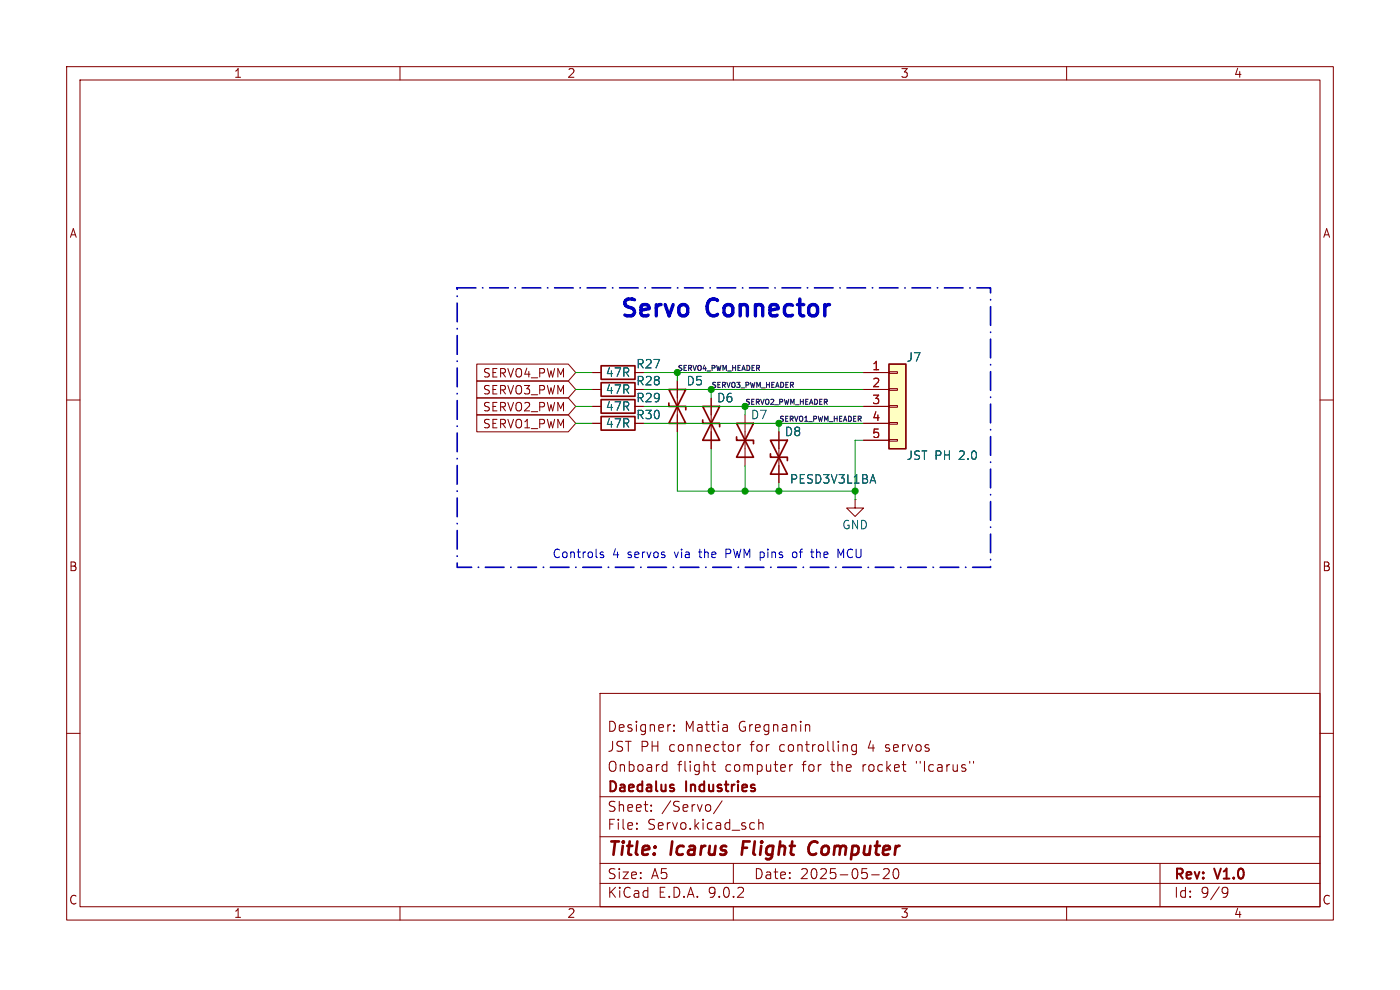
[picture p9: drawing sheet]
<svg xmlns="http://www.w3.org/2000/svg" width="297mm" height="210mm" viewBox="0 0 297 210" stroke-linecap="round" stroke-linejoin="round" font-family="sans-serif">
<g fill="none" stroke="#840000" stroke-width=".22">
<path d="M14.1 14.1h268.8v181.1h-268.8zM17 17h263v175.3h-263zM84.9 14.1v2.9M155.6 14.1v2.9M226.3 14.1v2.9M125.7 79h1.8M14.1 84.9h2.9M125.7 86.2h1.8M125.7 82.6h1.8M125.7 89.8h1.8M143.7 80.8v10.8M150.9 84.4v10.8"/>
<path d="M158.1 88v10.8M165.2 91.6v10.8M280 84.9h2.9M14.1 155.6h2.9M127.3 147.1h152.7v45.2h-152.7zM142.1 153.7h.2M143 154.9v.2M143 153.8v.2M154 153.7l.3 .3v1.1M154.3 155l-.2 .1M154.3 154.2l-.2 .1M156.5 158v1.4"/>
<path d="M157.1 158l-.4 .1-.2 .3M171.2 153.7h.3l.3 .3v1.1M181.7 158.1l-.6-.1-.4 .4v.6l.2 .3h.8M181.7 158v1.7a.58 .58 0 0 1-.9 .3M280 155.6h2.9M127.3 177.5h152.7M127.3 169h152.7M135.1 175.7v.2M135.1 174.6v.2M138.1 171.9v.2M138.1 170.8v.2M140.9 162.2l.6 .1"/>
<path d="M141.5 161.5v2.1M141.5 163.5l-.6 .1M151 162.2h.8M151.3 161.5v1.8l.1 .2 .4 .1M153.2 169.9l-1.8 2.7M159.5 174.5l.6 .1M160.1 175.8l-.6 .1M161 174.7a.53 .53 0 0 1 .9 .1v1.1M161 173.8v2.1M167.5 162.2v1.4M168.1 162.2l-.4 .1-.2 .3M206.5 161.5v.4"/>
<path d="M84.9 192.3v2.9M127.3 187.4h152.7M127.3 183.2h152.7M155.6 192.3v2.9M155.6 183.2v4.2M184.9 185.6h1.6M188.5 184.5v.7l-1.2 1.2h1.4M189.7 184.5a1.44 1.44 0 0 0 .3 1.9h.2a1.29 1.29 0 0 0 .3-1.9M226.3 192.3v2.9M246.1 183.2v9.1M259.7 188.2h.4l.3 .2a1.4 1.4 0 0 1-.5 1.9h-.4M260.5 189.1l-.4 .4h-.4"/>
</g>
<path d="M157.7 178.5l-.4 2.8M172.9 178.5a1.6 1.6 0 0 0-1.3 1 1.6 1.6 0 0 0 .3 1.7l.4 .1 .7-.1" fill="none" stroke="#840000" stroke-width=".57"/>
<path d="M142.7 167.1l.3 .3-.3 .4M142.7 166.4l.2 .1" fill="none" stroke="#840000" stroke-width=".42"/>
<path d="M127.5 77.6h7.2v2.9h-7.2zM127.5 84.8h7.2v2.8h-7.2zM127.5 81.2h7.2v2.9h-7.2zM127.5 88.4h7.2v2.8h-7.2zM141.9 82.6l3.6 7.2h-3.6l3.6-7.2zM141.9 85.5v.7h3.6v.7M149.1 86.2l3.6 7.2h-3.6l3.6-7.2zM149.1 89.1v.7h3.6v.7M156.3 89.8l3.6 7.2h-3.6l3.6-7.2zM156.3 92.7v.7h3.6v.7M163.4 93.4l3.6 7.2h-3.6l3.6-7.2zM163.4 96.3v.7h3.6v.7" fill="none" stroke="#840000" stroke-width=".36"/>
<path d="M185.2 100.7l.6 1.8" fill="none" stroke="#006464" stroke-width=".22"/>
<path d="M188.6 77.2h3.6v18h-3.6z" fill="#ffffc2"/>
<path d="M188.6 77.2h3.6v18h-3.6z" fill="none" stroke="#840000" stroke-width=".36"/>
<g fill="none" stroke="#840000" stroke-width=".22">
<path d="M101.1 77.2h19.5l1.5 1.8-1.5 1.8h-19.5zM125.7 79h1.8M183.2 79h5.4M188.6 78.8h1.8v.4h-1.8zM101.1 80.8h19.5l1.5 1.8-1.5 1.8h-19.5zM101.1 88h19.5l1.5 1.8-1.5 1.8h-19.5zM101.1 84.4h19.5l1.5 1.8-1.5 1.8h-19.5zM125.7 82.6h1.8M125.7 86.2h1.8M125.7 89.8h1.8M143.7 80.8v3.6M143.7 88v3.6"/>
<path d="M150.9 84.4v3.6M150.9 91.6v3.6M165.2 91.6v3.6M165.2 98.8v3.6M183.2 82.6h5.4M183.2 86.2h5.4M183.2 89.8h5.4M183.2 93.4h5.4M188.6 82.4h1.8v.4h-1.8zM188.6 86h1.8v.4h-1.8zM188.6 89.6h1.8v.4h-1.8zM188.6 93.2h1.8v.4h-1.8z"/>
<path d="M181.4 106v1.8h-1.8l1.8 1.8 1.8-1.8h-1.8M181.4 106h.1"/>
</g>
<g fill="none" stroke="#009600" stroke-width=".22">
<path d="M122.1 79h3.6M136.5 79h46.7M143.7 79v1.8M122.1 89.8h3.6M122.1 82.6h3.6M122.1 86.2h3.6M136.5 89.8h46.7M136.5 82.6h46.7M136.5 86.2h46.7M143.7 91.6v12.6h37.7M150.9 82.6v1.8M150.9 95.2v9"/>
<path d="M158.1 86.2v1.8M158.1 98.8v5.4M165.2 89.8v1.8M183.2 93.4h-1.8v12.6M165.2 102.4v1.8"/>
</g>
<path d="M128 117.2l-.4-.1-.3 .2 .1 .3 .6 .2v.4h-.7M154 117.4h.7M154.7 116.5h-.7v1.8M168.9 117.2l-.4-.1-.4 .3 .1 .7 .3 .2 .4-.1M172 117.1h.6M172.5 118.3h.1M177.8 116.5l.6 1.3 .6-1.3v1.8" fill="none" stroke="#0000c2" stroke-width=".22"/>
<path d="M97 61.1h113.1v59.2h-113.1z" fill="none" stroke="#0000c2" stroke-width=".36" stroke-dasharray="3.9 1.4 .1 1.4"/>
<path d="M185.2 100.7l.6 1.8" fill="none" stroke="#006464" stroke-width=".22"/>
<g fill="#009600" stroke="#009600" stroke-width=".22">
<circle cx="150.9" cy="104.2" r=".65"/>
<circle cx="158.1" cy="104.2" r=".65"/>
<circle cx="181.4" cy="104.2" r=".65"/>
<circle cx="165.2" cy="89.8" r=".65"/>
<circle cx="143.7" cy="79" r=".65"/>
<circle cx="150.9" cy="82.6" r=".65"/>
<circle cx="158.1" cy="86.2" r=".65"/>
<circle cx="165.2" cy="104.2" r=".65"/>
</g>
<g font-size="5" fill="#0000c2">
<text x="131.1" y="68.3">Servo</text>
<text x="150" y="68.3">Connector</text>
</g>
<g font-size="3.9" fill="#840000">
<text x="128.7" y="182.3">Title:</text>
<text x="142.4" y="182.3">Icarus</text>
<text x="158.6" y="182.3">Flight</text>
<text x="173.9" y="182.3">Computer</text>
</g>
<g font-size="3" fill="#840000">
<text x="128.7" y="155.5">Designer:</text>
<text x="145.2" y="155.5">Mattia</text>
<text x="156.7" y="155.5">Gregnanin</text>
<text x="128.7" y="159.8">JST PH</text>
<text x="142" y="159.8">connector</text>
<text x="159.5" y="159.8">for</text>
<text x="165.8" y="159.8">controlling</text>
<text x="184.8" y="159.8">4</text>
<text x="188.6" y="159.8">servos</text>
<text x="128.7" y="164">Onboard</text>
<text x="143.7" y="164">flight</text>
<text x="153.9" y="164">computer</text>
<text x="170.5" y="164">for</text>
<text x="176.8" y="164">the</text>
<text x="183.6" y="164">rocket</text>
<text x="195.2" y="164">&quot;Icarus&quot;</text>
<text x="128.7" y="172.5">Sheet:</text>
<text x="128.7" y="168.6">Daedalus</text>
<text x="140.3" y="172.5">/Servo/</text>
<text x="145.6" y="168.6">Industries</text>
<text x="128.7" y="176.3">File:</text>
<text x="137.3" y="176.3">Servo.kicad_sch</text>
<text x="128.7" y="190.8">KiCad</text>
<text x="128.7" y="186.8">Size:</text>
<text x="138.1" y="186.8">A5</text>
<text x="139.6" y="190.8">E.D.A.</text>
<text x="150.4" y="190.8">9.0.2</text>
<text x="159.8" y="186.8">Date:</text>
<text x="169.7" y="186.8">2025-05-20</text>
<text x="248.9" y="187.1">Rev:</text>
<text x="248.9" y="190.8">Id:</text>
<text x="254.7" y="190.8">9/9</text>
<text x="257.9" y="187.1">V1.0</text>
</g>
<g font-size="2.6" fill="#840000">
<text x="49.5" y="16.8">1</text>
<text x="120.2" y="16.8">2</text>
<text x="190.9" y="16.8">3</text>
<text x="261.6" y="16.8">4</text>
<text x="14.6" y="50.7">A</text>
<text x="280.5" y="50.7">A</text>
<text x="14.5" y="121.5">B</text>
<text x="280.4" y="121.5">B</text>
<text x="14.5" y="192.2">C</text>
<text x="49.5" y="195">1</text>
<text x="120.2" y="195">2</text>
<text x="190.9" y="195">3</text>
<text x="261.6" y="195">4</text>
<text x="280.4" y="192.2">C</text>
</g>
<g font-size="2.5" fill="#006464">
<text x="192.2" y="77">J7</text>
<text x="128.4" y="83.8">47R</text>
<text x="128.4" y="80.2">47R</text>
<text x="145.5" y="82">D5</text>
<text x="128.4" y="87.4">47R</text>
<text x="152" y="85.6">D6</text>
<text x="159.1" y="89.2">D7</text>
<text x="128.4" y="91">47R</text>
<text x="166.3" y="92.8">D8</text>
<text x="192.2" y="97.9">JST PH</text>
<text x="203.6" y="97.9">2.0</text>
<text x="167.4" y="102.9">PESD3V3L1BA</text>
<text x="178.5" y="112.6">GND</text>
</g>
<g font-size="2.5" fill="#840000">
<text x="102.3" y="80.4">SERVO4_PWM</text>
<text x="102.3" y="84">SERVO3_PWM</text>
<text x="134.8" y="82">R28</text>
<text x="134.8" y="78.5">R27</text>
<text x="102.3" y="87.6">SERVO2_PWM</text>
<text x="134.8" y="85.6">R29</text>
<text x="134.8" y="89.2">R30</text>
<text x="102.3" y="91.2">SERVO1_PWM</text>
</g>
<g font-size="2.5" fill="#a90000">
<text x="184.9" y="78.7">1</text>
<text x="184.9" y="82.3">2</text>
<text x="184.9" y="85.9">3</text>
<text x="184.9" y="89.4">4</text>
<text x="184.9" y="93">5</text>
</g>
<g font-size="2.5" fill="#0000c2">
<text x="117.1" y="118.7">Controls</text>
<text x="129.9" y="118.7">4</text>
<text x="133.3" y="118.7">servos</text>
<text x="143.5" y="118.7">via</text>
<text x="149" y="118.7">the</text>
<text x="154.9" y="118.7">PWM pins</text>
<text x="169.6" y="118.7">of</text>
<text x="173.9" y="118.7">the</text>
<text x="179.8" y="118.7">MCU</text>
</g>
<g font-size="1.5" fill="#0f0f0f">
<text x="143.7" y="78.7">SERVO4_PWM_HEADER</text>
<text x="150.9" y="82.3">SERVO3_PWM_HEADER</text>
<text x="158.1" y="85.9">SERVO2_PWM_HEADER</text>
<text x="165.2" y="89.5">SERVO1_PWM_HEADER</text>
</g>
</svg>
